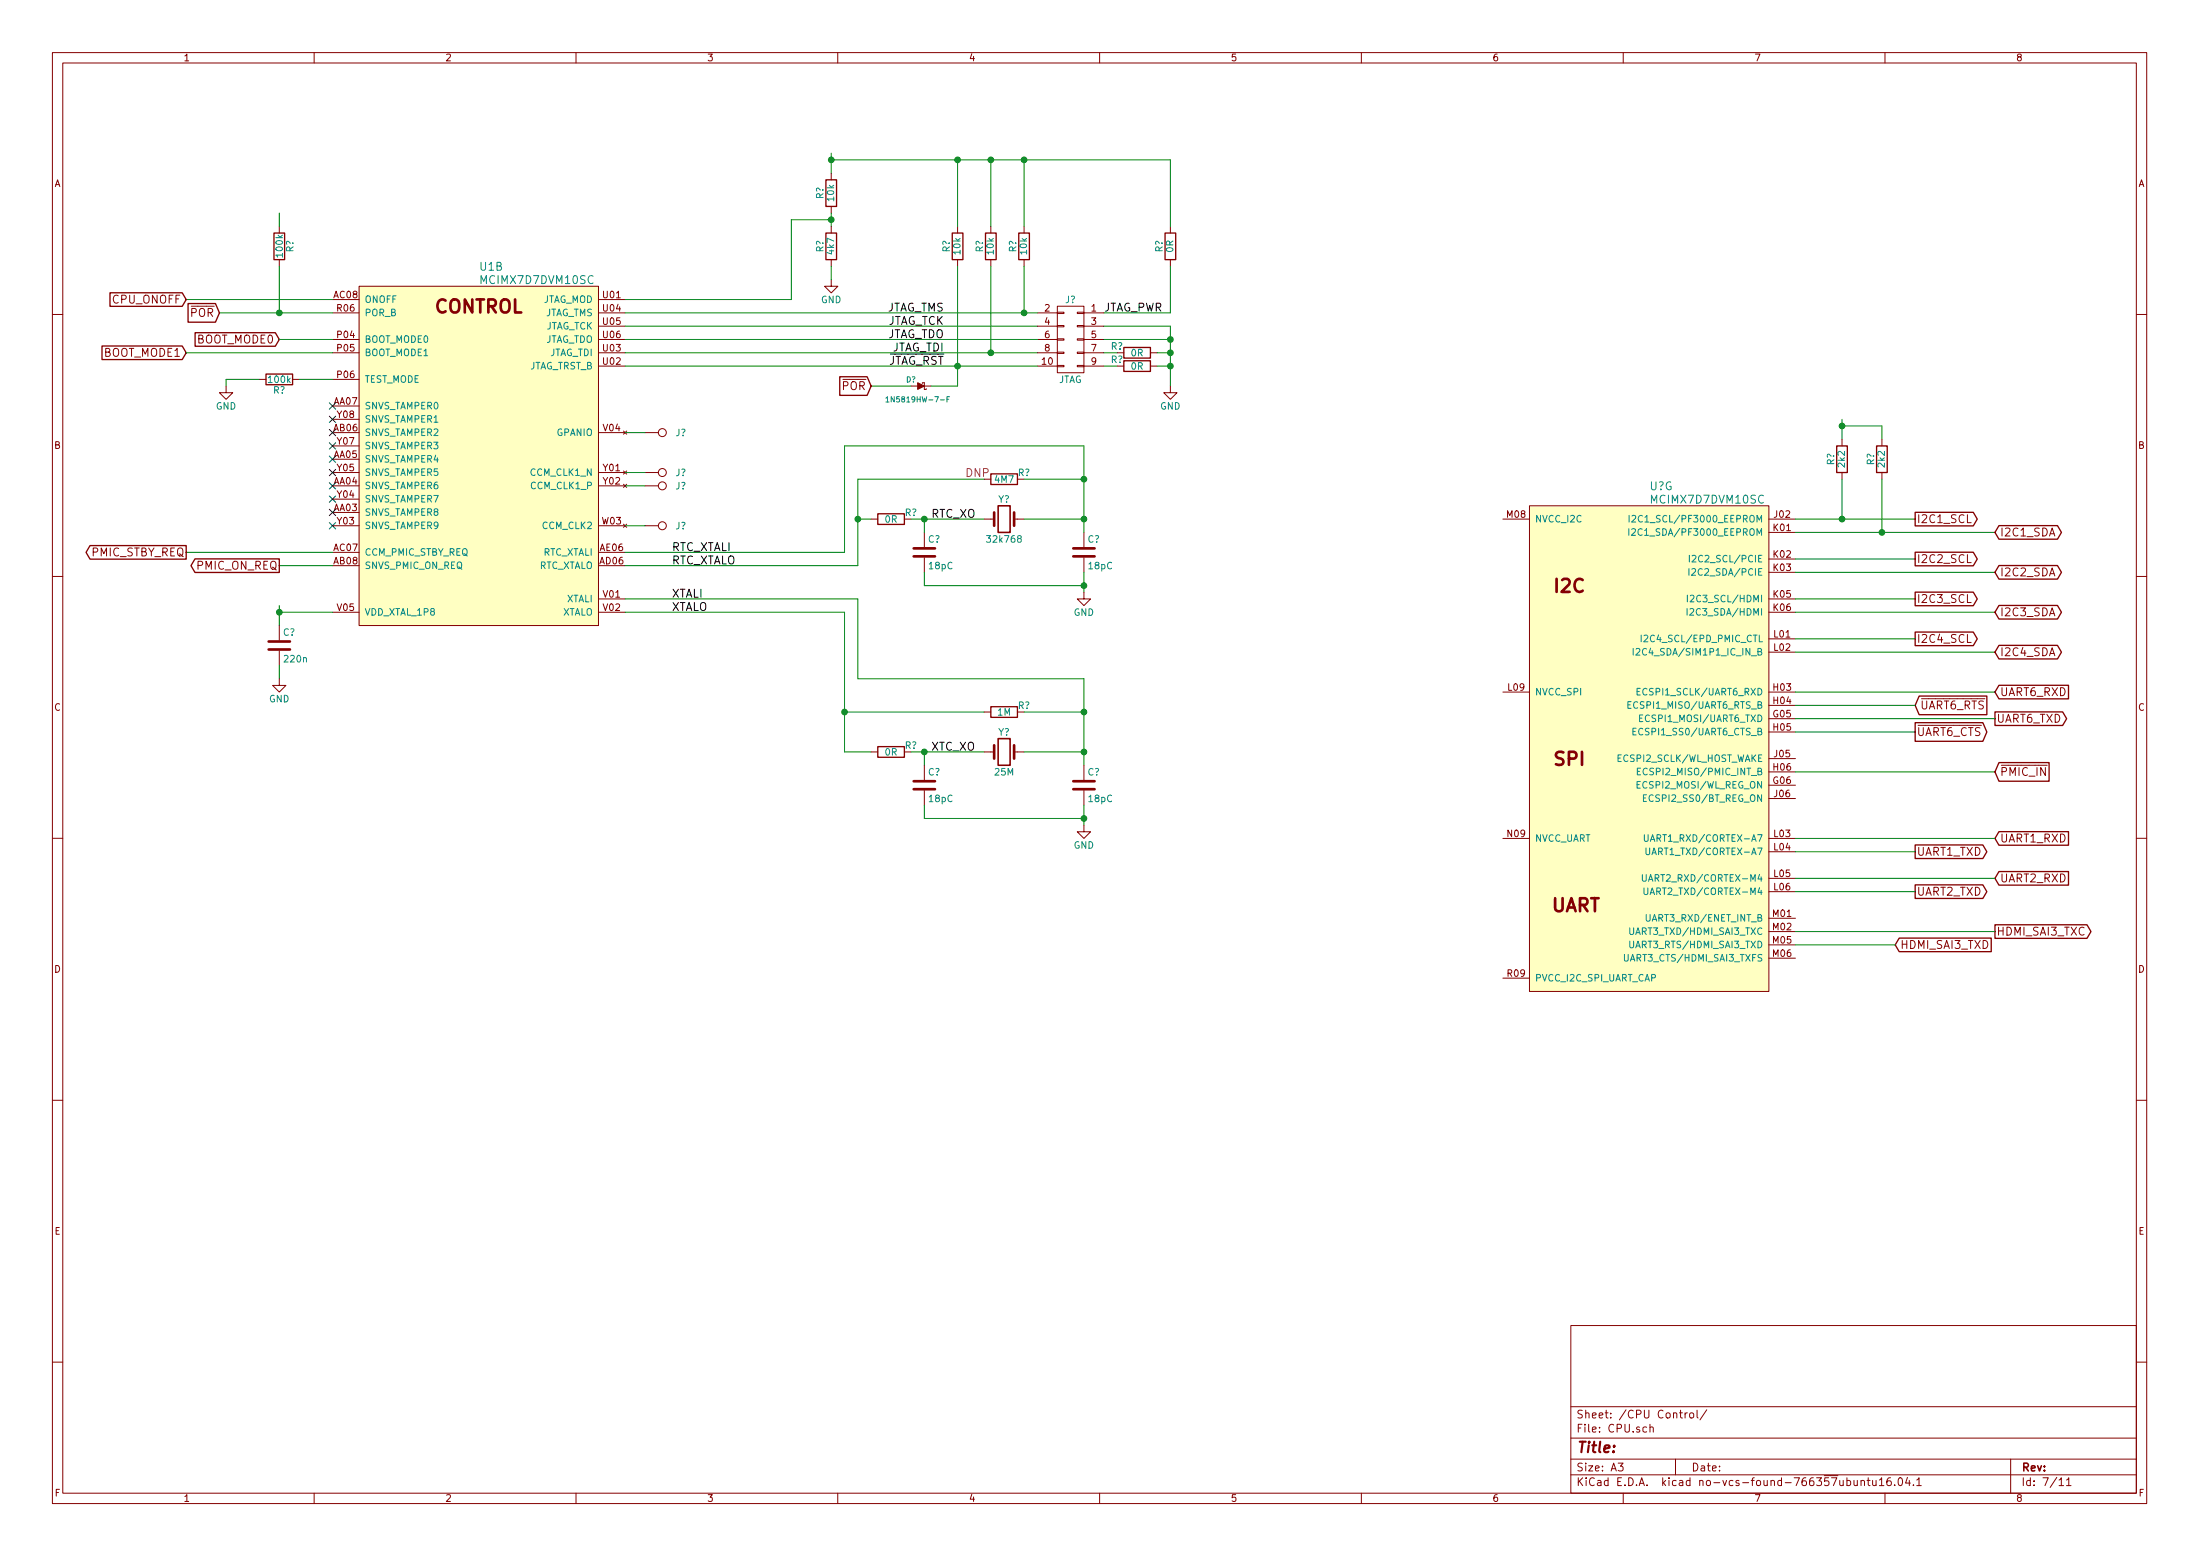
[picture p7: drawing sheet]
EESchema Schematic File Version 2
LIBS:power
LIBS:device
LIBS:transistors
LIBS:conn
LIBS:linear
LIBS:regul
LIBS:74xx
LIBS:cmos4000
LIBS:adc-dac
LIBS:memory
LIBS:xilinx
LIBS:microcontrollers
LIBS:dsp
LIBS:microchip
LIBS:analog_switches
LIBS:motorola
LIBS:texas
LIBS:intel
LIBS:audio
LIBS:interface
LIBS:digital-audio
LIBS:philips
LIBS:display
LIBS:cypress
LIBS:siliconi
LIBS:opto
LIBS:atmel
LIBS:contrib
LIBS:valves
LIBS:i.MX7_Test-cache
EELAYER 26 0
EELAYER END
$Descr A3 16535 11693
encoding utf-8
Sheet 7 11
Title ""
Date ""
Rev ""
Comp ""
Comment1 ""
Comment2 ""
Comment3 ""
Comment4 ""
$EndDescr
$Comp
L MCIMX7D7DVM10SC U1
U 2 1
P 3600 2000
F 0 "U1" H 3600 2000 60  0000 L CNN
F 1 "MCIMX7D7DVM10SC" H 3600 1900 60  0000 L CNN
F 2 "" H 1350 3700 60  0001 C CNN
F 3 "" H 1350 3700 60  0001 C CNN
	2    3600 2000
	1    0    0    -1  
$EndComp
$Comp
L MCIMX7D7DVM10SC U?
U 7 1
P 12400 3650
F 0 "U?" H 12400 3650 60  0000 L CNN
F 1 "MCIMX7D7DVM10SC" H 12400 3550 60  0000 L CNN
F 2 "" H 10150 5350 60  0001 C CNN
F 3 "" H 10150 5350 60  0001 C CNN
	7    12400 3650
	1    0    0    -1  
$EndComp
NoConn ~ 2500 3050
NoConn ~ 2500 3150
NoConn ~ 2500 3250
NoConn ~ 2500 3350
NoConn ~ 2500 3450
NoConn ~ 2500 3550
NoConn ~ 2500 3650
NoConn ~ 2500 3750
NoConn ~ 2500 3850
NoConn ~ 2500 3950
$Comp
L R R?
U 1 1
P 2100 2850
F 0 "R?" V 2180 2850 50  0000 C CNN
F 1 "100k" V 2100 2850 50  0000 C CNN
F 2 "" V 2030 2850 50  0001 C CNN
F 3 "" H 2100 2850 50  0001 C CNN
	1    2100 2850
	0    1    1    0   
$EndComp
Wire Wire Line
	2250 2850 2500 2850
Wire Wire Line
	1950 2850 1700 2850
Wire Wire Line
	1700 2850 1700 2900
$Comp
L GND #PWR?
U 1 1
P 1700 2900
F 0 "#PWR?" H 1700 2650 50  0001 C CNN
F 1 "GND" H 1700 2750 50  0000 C CNN
F 2 "" H 1700 2900 50  0001 C CNN
F 3 "" H 1700 2900 50  0001 C CNN
	1    1700 2900
	1    0    0    -1  
$EndComp
$Comp
L R R?
U 1 1
P 2100 1850
F 0 "R?" V 2180 1850 50  0000 C CNN
F 1 "100k" V 2100 1850 50  0000 C CNN
F 2 "" V 2030 1850 50  0001 C CNN
F 3 "" H 2100 1850 50  0001 C CNN
	1    2100 1850
	1    0    0    -1  
$EndComp
Wire Wire Line
	2100 2000 2100 2350
Wire Wire Line
	1650 2350 2500 2350
Connection ~ 2100 2350
Wire Wire Line
	1400 2250 2500 2250
Wire Wire Line
	2100 1700 2100 1600
Wire Wire Line
	2500 4150 1400 4150
Wire Wire Line
	2500 4250 2100 4250
Wire Wire Line
	2500 4600 2100 4600
Wire Wire Line
	2100 4550 2100 4700
Connection ~ 2100 4600
$Comp
L C C?
U 1 1
P 2100 4850
F 0 "C?" H 2125 4950 50  0000 L CNN
F 1 "220n" H 2125 4750 50  0000 L CNN
F 2 "" H 2138 4700 50  0001 C CNN
F 3 "" H 2100 4850 50  0001 C CNN
	1    2100 4850
	1    0    0    -1  
$EndComp
Wire Wire Line
	2100 5000 2100 5100
$Comp
L GND #PWR?
U 1 1
P 2100 5100
F 0 "#PWR?" H 2100 4850 50  0001 C CNN
F 1 "GND" H 2100 4950 50  0000 C CNN
F 2 "" H 2100 5100 50  0001 C CNN
F 3 "" H 2100 5100 50  0001 C CNN
	1    2100 5100
	1    0    0    -1  
$EndComp
Text GLabel 1400 2250 0    60   Input ~ 0
CPU_ONOFF
Text GLabel 1650 2350 0    60   Input ~ 0
~POR
Text GLabel 2100 2550 0    60   Input ~ 0
BOOT_MODE0
Text GLabel 1400 2650 0    60   Input ~ 0
BOOT_MODE1
Wire Wire Line
	2100 2550 2500 2550
Wire Wire Line
	2500 2650 1400 2650
Text GLabel 1400 4150 0    60   Output ~ 0
PMIC_STBY_REQ
Text GLabel 2100 4250 0    60   Output ~ 0
PMIC_ON_REQ
$Comp
L CONN_02X05 J?
U 1 1
P 8050 2550
F 0 "J?" H 8050 2850 50  0000 C CNN
F 1 "JTAG" H 8050 2250 50  0000 C CNN
F 2 "" H 8050 1350 50  0001 C CNN
F 3 "" H 8050 1350 50  0001 C CNN
	1    8050 2550
	-1   0    0    -1  
$EndComp
$Comp
L R R?
U 1 1
P 8800 1850
F 0 "R?" V 8880 1850 50  0000 C CNN
F 1 "0R" V 8800 1850 50  0000 C CNN
F 2 "" V 8730 1850 50  0001 C CNN
F 3 "" H 8800 1850 50  0001 C CNN
	1    8800 1850
	-1   0    0    -1  
$EndComp
Wire Wire Line
	8800 2350 8300 2350
Wire Wire Line
	8300 2450 8800 2450
Wire Wire Line
	8800 2450 8800 2900
Wire Wire Line
	8300 2550 8800 2550
Connection ~ 8800 2550
$Comp
L R R?
U 1 1
P 8550 2650
F 0 "R?" V 8500 2800 50  0000 C CNN
F 1 "0R" V 8550 2650 50  0000 C CNN
F 2 "" V 8480 2650 50  0001 C CNN
F 3 "" H 8550 2650 50  0001 C CNN
	1    8550 2650
	0    -1   1    0   
$EndComp
$Comp
L R R?
U 1 1
P 8550 2750
F 0 "R?" V 8500 2900 50  0000 C CNN
F 1 "0R" V 8550 2750 50  0000 C CNN
F 2 "" V 8480 2750 50  0001 C CNN
F 3 "" H 8550 2750 50  0001 C CNN
	1    8550 2750
	0    -1   1    0   
$EndComp
Wire Wire Line
	8300 2650 8400 2650
Wire Wire Line
	8400 2750 8300 2750
Wire Wire Line
	8700 2650 8800 2650
Connection ~ 8800 2650
Wire Wire Line
	8700 2750 8800 2750
Connection ~ 8800 2750
$Comp
L GND #PWR?
U 1 1
P 8800 2900
F 0 "#PWR?" H 8800 2650 50  0001 C CNN
F 1 "GND" H 8800 2750 50  0000 C CNN
F 2 "" H 8800 2900 50  0001 C CNN
F 3 "" H 8800 2900 50  0001 C CNN
	1    8800 2900
	-1   0    0    -1  
$EndComp
$Comp
L R R?
U 1 1
P 7700 1850
F 0 "R?" V 7780 1850 50  0000 C CNN
F 1 "10k" V 7700 1850 50  0000 C CNN
F 2 "" V 7630 1850 50  0001 C CNN
F 3 "" H 7700 1850 50  0001 C CNN
	1    7700 1850
	-1   0    0    -1  
$EndComp
$Comp
L R R?
U 1 1
P 7450 1850
F 0 "R?" V 7530 1850 50  0000 C CNN
F 1 "10k" V 7450 1850 50  0000 C CNN
F 2 "" V 7380 1850 50  0001 C CNN
F 3 "" H 7450 1850 50  0001 C CNN
	1    7450 1850
	-1   0    0    -1  
$EndComp
$Comp
L R R?
U 1 1
P 7200 1850
F 0 "R?" V 7280 1850 50  0000 C CNN
F 1 "10k" V 7200 1850 50  0000 C CNN
F 2 "" V 7130 1850 50  0001 C CNN
F 3 "" H 7200 1850 50  0001 C CNN
	1    7200 1850
	-1   0    0    -1  
$EndComp
Wire Wire Line
	7700 2000 7700 2350
Wire Wire Line
	4700 2350 7800 2350
Wire Wire Line
	7450 2000 7450 2650
Wire Wire Line
	4700 2650 7800 2650
Wire Wire Line
	4700 2750 7800 2750
Wire Wire Line
	7200 2000 7200 2900
Wire Wire Line
	6250 1200 8800 1200
Wire Wire Line
	7700 1200 7700 1700
Wire Wire Line
	7450 1200 7450 1700
Connection ~ 7700 1200
Wire Wire Line
	7200 1200 7200 1700
Connection ~ 7450 1200
Connection ~ 7700 2350
Wire Wire Line
	4700 2450 7800 2450
Wire Wire Line
	4700 2550 7800 2550
Text Label 7100 2350 2    60   ~ 0
JTAG_TMS
Text Label 7100 2450 2    60   ~ 0
JTAG_TCK
Text Label 7100 2550 2    60   ~ 0
JTAG_TDO
Text Label 7100 2650 2    60   ~ 0
JTAG_TDI
Connection ~ 7450 2650
Connection ~ 7200 2750
$Comp
L SCHOTTKY D?
U 1 1
P 6900 2900
F 0 "D?" H 6850 2950 40  0000 C CNN
F 1 "1N5819HW-7-F" H 6900 2800 40  0000 C CNN
F 2 "" H 6900 2900 60  0000 C CNN
F 3 "" H 6900 2900 60  0000 C CNN
	1    6900 2900
	1    0    0    -1  
$EndComp
Wire Wire Line
	7200 2900 7000 2900
Wire Wire Line
	6850 2900 6550 2900
Text GLabel 6550 2900 0    60   Input ~ 0
~POR
Text Label 7100 2750 2    60   ~ 0
~JTAG_RST
$Comp
L R R?
U 1 1
P 6250 1850
F 0 "R?" V 6330 1850 50  0000 C CNN
F 1 "4k7" V 6250 1850 50  0000 C CNN
F 2 "" V 6180 1850 50  0001 C CNN
F 3 "" H 6250 1850 50  0001 C CNN
	1    6250 1850
	-1   0    0    -1  
$EndComp
$Comp
L R R?
U 1 1
P 6250 1450
F 0 "R?" V 6330 1450 50  0000 C CNN
F 1 "10k" V 6250 1450 50  0000 C CNN
F 2 "" V 6180 1450 50  0001 C CNN
F 3 "" H 6250 1450 50  0001 C CNN
	1    6250 1450
	-1   0    0    -1  
$EndComp
$Comp
L GND #PWR?
U 1 1
P 6250 2100
F 0 "#PWR?" H 6250 1850 50  0001 C CNN
F 1 "GND" H 6250 1950 50  0000 C CNN
F 2 "" H 6250 2100 50  0001 C CNN
F 3 "" H 6250 2100 50  0001 C CNN
	1    6250 2100
	-1   0    0    -1  
$EndComp
Wire Wire Line
	6250 1600 6250 1700
Wire Wire Line
	6250 2000 6250 2100
Wire Wire Line
	6250 1150 6250 1300
Wire Wire Line
	6250 1650 5950 1650
Wire Wire Line
	5950 1650 5950 2250
Wire Wire Line
	5950 2250 4700 2250
Connection ~ 6250 1650
Connection ~ 7200 1200
Connection ~ 6250 1200
Wire Wire Line
	8800 2350 8800 2000
Wire Wire Line
	8800 1200 8800 1700
Text Label 8300 2350 0    60   ~ 0
JTAG_PWR
$Comp
L TEST_1P J?
U 1 1
P 4850 3250
F 0 "J?" V 4850 3520 50  0000 C CNN
F 1 "TEST_1P" H 4850 3450 50  0001 C CNN
F 2 "" H 5050 3250 50  0001 C CNN
F 3 "" H 5050 3250 50  0001 C CNN
	1    4850 3250
	0    1    1    0   
$EndComp
Wire Wire Line
	4850 3250 4700 3250
$Comp
L TEST_1P J?
U 1 1
P 4850 3550
F 0 "J?" V 4850 3820 50  0000 C CNN
F 1 "TEST_1P" H 4850 3750 50  0001 C CNN
F 2 "" H 5050 3550 50  0001 C CNN
F 3 "" H 5050 3550 50  0001 C CNN
	1    4850 3550
	0    1    1    0   
$EndComp
$Comp
L TEST_1P J?
U 1 1
P 4850 3650
F 0 "J?" V 4850 3920 50  0000 C CNN
F 1 "TEST_1P" H 4850 3850 50  0001 C CNN
F 2 "" H 5050 3650 50  0001 C CNN
F 3 "" H 5050 3650 50  0001 C CNN
	1    4850 3650
	0    1    1    0   
$EndComp
$Comp
L TEST_1P J?
U 1 1
P 4850 3950
F 0 "J?" V 4850 4220 50  0000 C CNN
F 1 "TEST_1P" H 4850 4150 50  0001 C CNN
F 2 "" H 5050 3950 50  0001 C CNN
F 3 "" H 5050 3950 50  0001 C CNN
	1    4850 3950
	0    1    1    0   
$EndComp
Wire Wire Line
	4700 3550 4850 3550
Wire Wire Line
	4700 3650 4850 3650
Wire Wire Line
	4700 3950 4850 3950
$Comp
L Crystal Y?
U 1 1
P 7550 3900
F 0 "Y?" H 7550 4050 50  0000 C CNN
F 1 "32k768" H 7550 3750 50  0000 C CNN
F 2 "" H 7550 3900 50  0001 C CNN
F 3 "" H 7550 3900 50  0001 C CNN
	1    7550 3900
	1    0    0    -1  
$EndComp
$Comp
L C C?
U 1 1
P 6950 4150
F 0 "C?" H 6975 4250 50  0000 L CNN
F 1 "18pC" H 6975 4050 50  0000 L CNN
F 2 "" H 6988 4000 50  0001 C CNN
F 3 "" H 6950 4150 50  0001 C CNN
	1    6950 4150
	1    0    0    -1  
$EndComp
$Comp
L R R?
U 1 1
P 6700 3900
F 0 "R?" V 6650 4050 50  0000 C CNN
F 1 "0R" V 6700 3900 50  0000 C CNN
F 2 "" V 6630 3900 50  0001 C CNN
F 3 "" H 6700 3900 50  0001 C CNN
	1    6700 3900
	0    1    1    0   
$EndComp
$Comp
L C C?
U 1 1
P 8150 4150
F 0 "C?" H 8175 4250 50  0000 L CNN
F 1 "18pC" H 8175 4050 50  0000 L CNN
F 2 "" H 8188 4000 50  0001 C CNN
F 3 "" H 8150 4150 50  0001 C CNN
	1    8150 4150
	1    0    0    -1  
$EndComp
Wire Wire Line
	6950 4300 6950 4400
Wire Wire Line
	6950 4400 8150 4400
Wire Wire Line
	8150 4300 8150 4450
Wire Wire Line
	8150 3350 8150 4000
Wire Wire Line
	8150 3900 7700 3900
Wire Wire Line
	6950 3900 6950 4000
Connection ~ 6950 3900
Wire Wire Line
	6450 3600 6450 4250
Wire Wire Line
	6450 4250 4700 4250
Wire Wire Line
	4700 4150 6350 4150
Wire Wire Line
	6350 4150 6350 3350
Wire Wire Line
	6350 3350 8150 3350
Connection ~ 8150 3900
$Comp
L R R?
U 1 1
P 7550 3600
F 0 "R?" V 7500 3750 50  0000 C CNN
F 1 "4M7" V 7550 3600 50  0000 C CNN
F 2 "" V 7480 3600 50  0001 C CNN
F 3 "" H 7550 3600 50  0001 C CNN
F 4 "DNP" V 7500 3400 60  0000 C CNN "manufacture"
	1    7550 3600
	0    1    1    0   
$EndComp
Wire Wire Line
	7700 3600 8150 3600
Connection ~ 8150 3600
Wire Wire Line
	7400 3600 6450 3600
Connection ~ 6450 3900
Wire Wire Line
	6550 3900 6450 3900
Wire Wire Line
	6850 3900 7400 3900
Connection ~ 8150 4400
$Comp
L GND #PWR?
U 1 1
P 8150 4450
F 0 "#PWR?" H 8150 4200 50  0001 C CNN
F 1 "GND" H 8150 4300 50  0000 C CNN
F 2 "" H 8150 4450 50  0001 C CNN
F 3 "" H 8150 4450 50  0001 C CNN
	1    8150 4450
	-1   0    0    -1  
$EndComp
Text Label 5050 4150 0    60   ~ 0
RTC_XTALI
Text Label 5050 4250 0    60   ~ 0
RTC_XTALO
Text Label 7000 3900 0    60   ~ 0
RTC_XO
$Comp
L Crystal Y?
U 1 1
P 7550 5650
F 0 "Y?" H 7550 5800 50  0000 C CNN
F 1 "25M" H 7550 5500 50  0000 C CNN
F 2 "" H 7550 5650 50  0001 C CNN
F 3 "" H 7550 5650 50  0001 C CNN
	1    7550 5650
	1    0    0    -1  
$EndComp
$Comp
L C C?
U 1 1
P 6950 5900
F 0 "C?" H 6975 6000 50  0000 L CNN
F 1 "18pC" H 6975 5800 50  0000 L CNN
F 2 "" H 6988 5750 50  0001 C CNN
F 3 "" H 6950 5900 50  0001 C CNN
	1    6950 5900
	1    0    0    -1  
$EndComp
$Comp
L C C?
U 1 1
P 8150 5900
F 0 "C?" H 8175 6000 50  0000 L CNN
F 1 "18pC" H 8175 5800 50  0000 L CNN
F 2 "" H 8188 5750 50  0001 C CNN
F 3 "" H 8150 5900 50  0001 C CNN
	1    8150 5900
	1    0    0    -1  
$EndComp
Wire Wire Line
	6950 6050 6950 6150
Wire Wire Line
	6950 6150 8150 6150
Wire Wire Line
	8150 6050 8150 6200
Wire Wire Line
	8150 5100 8150 5750
Wire Wire Line
	8150 5650 7700 5650
Wire Wire Line
	6950 5650 6950 5750
Connection ~ 6950 5650
Wire Wire Line
	6350 5350 7400 5350
Wire Wire Line
	6350 4600 6350 5650
Wire Wire Line
	6350 4600 4700 4600
Wire Wire Line
	4700 4500 6450 4500
Wire Wire Line
	6450 4500 6450 5100
Wire Wire Line
	6450 5100 8150 5100
Connection ~ 8150 5650
$Comp
L R R?
U 1 1
P 7550 5350
F 0 "R?" V 7500 5500 50  0000 C CNN
F 1 "1M" V 7550 5350 50  0000 C CNN
F 2 "" V 7480 5350 50  0001 C CNN
F 3 "" H 7550 5350 50  0001 C CNN
	1    7550 5350
	0    1    1    0   
$EndComp
Wire Wire Line
	7700 5350 8150 5350
Connection ~ 8150 5350
Connection ~ 6350 5350
Connection ~ 8150 6150
$Comp
L GND #PWR?
U 1 1
P 8150 6200
F 0 "#PWR?" H 8150 5950 50  0001 C CNN
F 1 "GND" H 8150 6050 50  0000 C CNN
F 2 "" H 8150 6200 50  0001 C CNN
F 3 "" H 8150 6200 50  0001 C CNN
	1    8150 6200
	-1   0    0    -1  
$EndComp
Text Label 7000 5650 0    60   ~ 0
XTC_XO
$Comp
L R R?
U 1 1
P 6700 5650
F 0 "R?" V 6650 5800 50  0000 C CNN
F 1 "0R" V 6700 5650 50  0000 C CNN
F 2 "" V 6630 5650 50  0001 C CNN
F 3 "" H 6700 5650 50  0001 C CNN
	1    6700 5650
	0    1    1    0   
$EndComp
Wire Wire Line
	6850 5650 7400 5650
Text Label 5050 4500 0    60   ~ 0
XTALI
Text Label 5050 4600 0    60   ~ 0
XTALO
Wire Wire Line
	6350 5650 6550 5650
$Comp
L R R?
U 1 1
P 13850 3450
F 0 "R?" V 13930 3450 50  0000 C CNN
F 1 "2k2" V 13850 3450 50  0000 C CNN
F 2 "" V 13780 3450 50  0001 C CNN
F 3 "" H 13850 3450 50  0001 C CNN
	1    13850 3450
	-1   0    0    -1  
$EndComp
$Comp
L R R?
U 1 1
P 14150 3450
F 0 "R?" V 14230 3450 50  0000 C CNN
F 1 "2k2" V 14150 3450 50  0000 C CNN
F 2 "" V 14080 3450 50  0001 C CNN
F 3 "" H 14150 3450 50  0001 C CNN
	1    14150 3450
	-1   0    0    -1  
$EndComp
Wire Wire Line
	13850 3600 13850 3900
Wire Wire Line
	13500 3900 14400 3900
Wire Wire Line
	13500 4000 15000 4000
Wire Wire Line
	14150 4000 14150 3600
Wire Wire Line
	14150 3300 14150 3200
Wire Wire Line
	14150 3200 13850 3200
Wire Wire Line
	13850 3150 13850 3300
Connection ~ 13850 3200
Connection ~ 13850 3900
Connection ~ 14150 4000
Text GLabel 14400 3900 2    60   Output ~ 0
I2C1_SCL
Text GLabel 15000 4000 2    60   BiDi ~ 0
I2C1_SDA
Wire Wire Line
	13500 4200 14400 4200
Wire Wire Line
	13500 4300 15000 4300
Text GLabel 14400 4200 2    60   Output ~ 0
I2C2_SCL
Text GLabel 15000 4300 2    60   BiDi ~ 0
I2C2_SDA
Wire Wire Line
	13500 4500 14400 4500
Wire Wire Line
	13500 4600 15000 4600
Text GLabel 14400 4500 2    60   Output ~ 0
I2C3_SCL
Text GLabel 15000 4600 2    60   BiDi ~ 0
I2C3_SDA
Wire Wire Line
	13500 4900 15000 4900
Text GLabel 14400 4800 2    60   Output ~ 0
I2C4_SCL
Text GLabel 15000 4900 2    60   BiDi ~ 0
I2C4_SDA
Wire Wire Line
	14400 4800 13500 4800
Text GLabel 15000 5200 2    60   Input ~ 0
UART6_RXD
Text GLabel 14400 5300 2    60   Input ~ 0
~UART6_RTS
Text GLabel 15000 5400 2    60   Output ~ 0
UART6_TXD
Text GLabel 14400 5500 2    60   Output ~ 0
~UART6_CTS
Wire Wire Line
	13500 5200 15000 5200
Wire Wire Line
	14400 5300 13500 5300
Wire Wire Line
	13500 5400 15000 5400
Wire Wire Line
	14400 5500 13500 5500
Wire Wire Line
	13500 5800 15000 5800
Text GLabel 15000 5800 2    60   Input ~ 0
~PMIC_IN
Text GLabel 15000 6300 2    60   Input ~ 0
UART1_RXD
Text GLabel 14400 6400 2    60   Output ~ 0
UART1_TXD
Wire Wire Line
	14400 6400 13500 6400
Wire Wire Line
	13500 6300 15000 6300
Text GLabel 15000 6600 2    60   Input ~ 0
UART2_RXD
Text GLabel 14400 6700 2    60   Output ~ 0
UART2_TXD
Wire Wire Line
	14400 6700 13500 6700
Wire Wire Line
	13500 6600 15000 6600
Text GLabel 15000 7000 2    60   Output ~ 0
HDMI_SAI3_TXC
Text GLabel 14250 7100 2    60   Input ~ 0
HDMI_SAI3_TXD
Wire Wire Line
	14250 7100 13500 7100
Wire Wire Line
	13500 7000 15000 7000
$EndSCHEMATC
